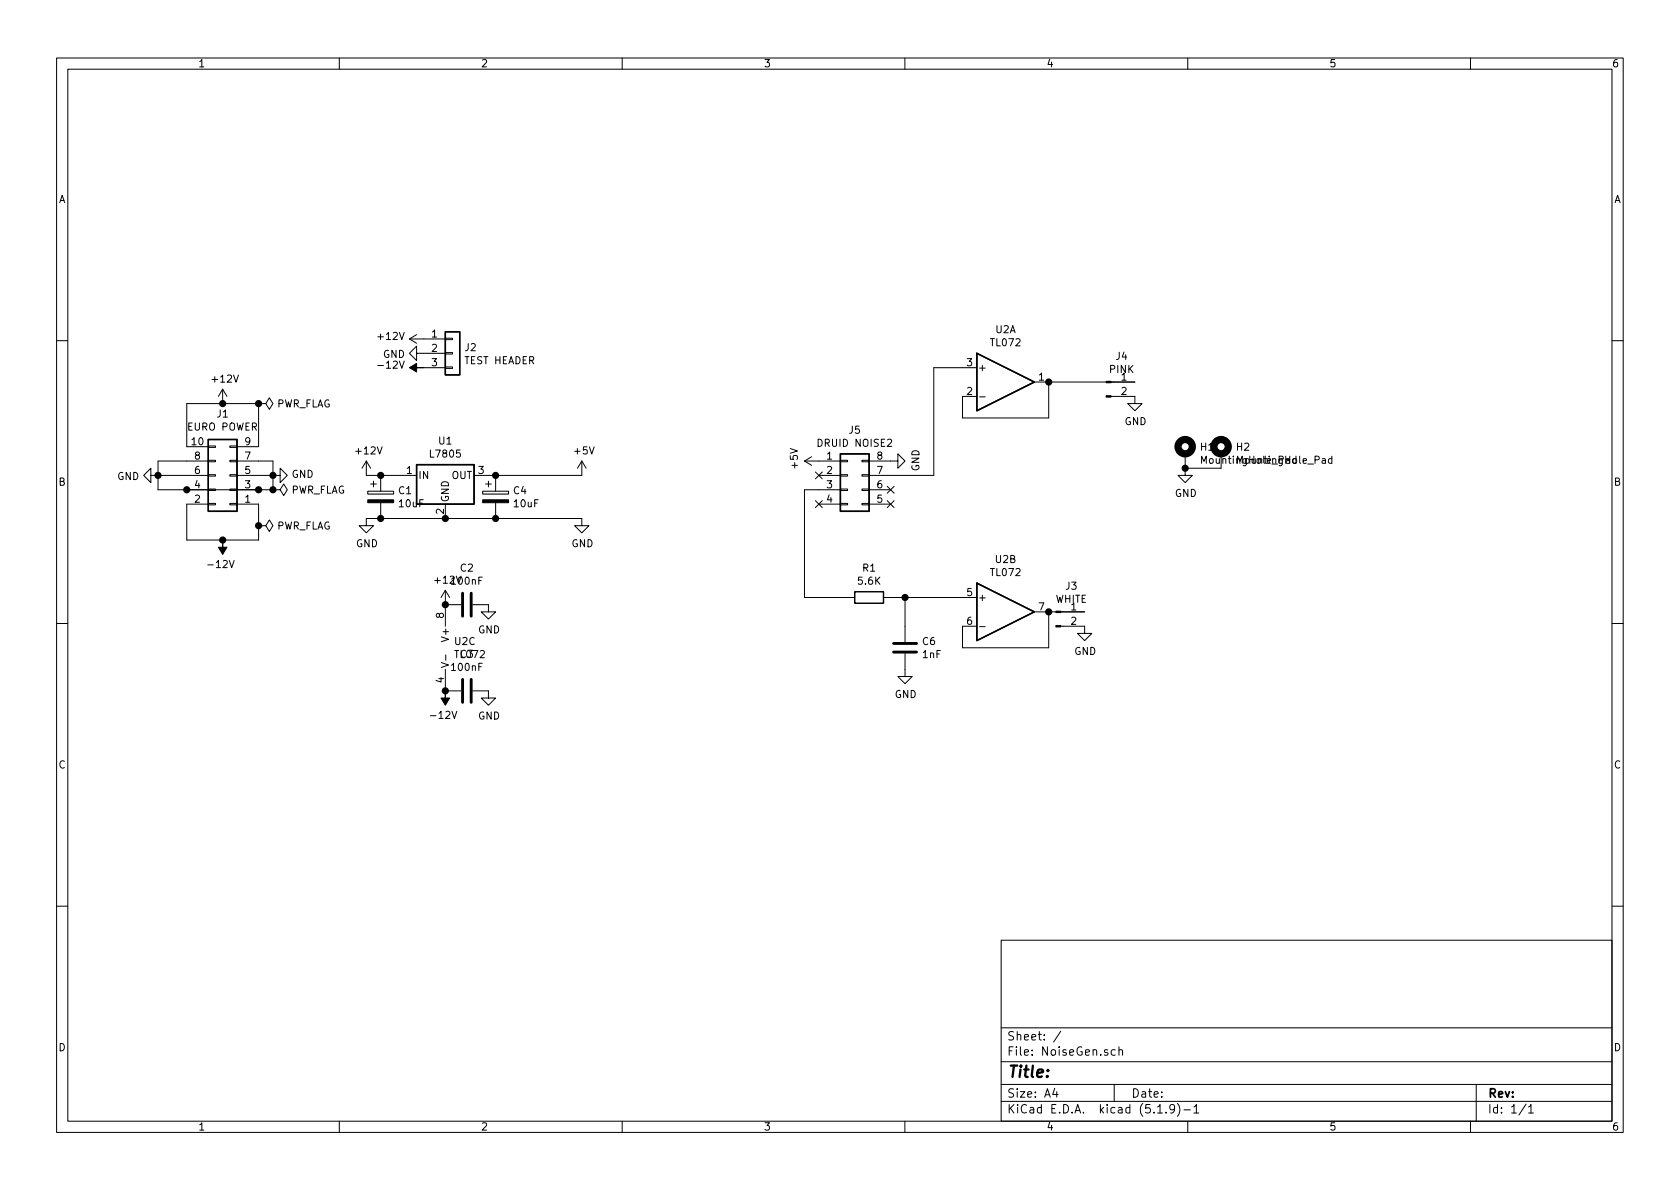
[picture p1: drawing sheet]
EESchema Schematic File Version 4
EELAYER 30 0
EELAYER END
$Descr A4 11693 8268
encoding utf-8
Sheet 1 1
Title ""
Date ""
Rev ""
Comp ""
Comment1 ""
Comment2 ""
Comment3 ""
Comment4 ""
$EndDescr
$Comp
L power:+5V #PWR016
U 1 1
P 5700 3200
F 0 "#PWR016" H 5700 3050 50  0001 C CNN
F 1 "+5V" H 5715 3373 50  0000 C CNN
F 2 "" H 5700 3200 50  0001 C CNN
F 3 "" H 5700 3200 50  0001 C CNN
	1    5700 3200
	0    -1   -1   0   
$EndComp
$Comp
L power:GND #PWR017
U 1 1
P 6200 3200
F 0 "#PWR017" H 6200 2950 50  0001 C CNN
F 1 "GND" H 6205 3027 50  0000 C CNN
F 2 "" H 6200 3200 50  0001 C CNN
F 3 "" H 6200 3200 50  0001 C CNN
	1    6200 3200
	0    -1   -1   0   
$EndComp
$Comp
L Amplifier_Operational:TL072 U2
U 1 1
P 7000 2650
F 0 "U2" H 7000 3017 50  0000 C CNN
F 1 "TL072" H 7000 2926 50  0000 C CNN
F 2 "Package_DIP:DIP-8_W7.62mm_Socket_LongPads" H 7000 2650 50  0001 C CNN
F 3 "http://www.ti.com/lit/ds/symlink/tl071.pdf" H 7000 2650 50  0001 C CNN
	1    7000 2650
	1    0    0    -1  
$EndComp
$Comp
L Amplifier_Operational:TL072 U2
U 2 1
P 7000 4250
F 0 "U2" H 7000 4617 50  0000 C CNN
F 1 "TL072" H 7000 4526 50  0000 C CNN
F 2 "Package_DIP:DIP-8_W7.62mm_Socket_LongPads" H 7000 4250 50  0001 C CNN
F 3 "http://www.ti.com/lit/ds/symlink/tl071.pdf" H 7000 4250 50  0001 C CNN
	2    7000 4250
	1    0    0    -1  
$EndComp
Wire Wire Line
	6700 2750 6700 2900
Wire Wire Line
	6700 2900 7300 2900
Wire Wire Line
	7300 2900 7300 2650
$Comp
L Device:R R1
U 1 1
P 6050 4150
F 0 "R1" V 5843 4150 50  0000 C CNN
F 1 "5.6K" V 5934 4150 50  0000 C CNN
F 2 "Resistor_THT:R_Axial_DIN0207_L6.3mm_D2.5mm_P7.62mm_Horizontal" V 5980 4150 50  0001 C CNN
F 3 "~" H 6050 4150 50  0001 C CNN
	1    6050 4150
	0    1    1    0   
$EndComp
$Comp
L Device:C C6
U 1 1
P 6300 4500
F 0 "C6" H 6415 4546 50  0000 L CNN
F 1 "1nF" H 6415 4455 50  0000 L CNN
F 2 "Capacitor_THT:C_Disc_D6.0mm_W4.4mm_P5.00mm" H 6338 4350 50  0001 C CNN
F 3 "~" H 6300 4500 50  0001 C CNN
	1    6300 4500
	1    0    0    -1  
$EndComp
$Comp
L power:GND #PWR018
U 1 1
P 6300 4650
F 0 "#PWR018" H 6300 4400 50  0001 C CNN
F 1 "GND" H 6305 4477 50  0000 C CNN
F 2 "" H 6300 4650 50  0001 C CNN
F 3 "" H 6300 4650 50  0001 C CNN
	1    6300 4650
	1    0    0    -1  
$EndComp
Wire Wire Line
	6200 4150 6300 4150
Wire Wire Line
	6300 4350 6300 4150
Connection ~ 6300 4150
Wire Wire Line
	6300 4150 6700 4150
Wire Wire Line
	6700 4350 6700 4500
Wire Wire Line
	6700 4500 7300 4500
Wire Wire Line
	7300 4500 7300 4250
$Comp
L Connector:Conn_01x02_Male J3
U 1 1
P 7350 4250
F 0 "J3" H 7458 4431 50  0000 C CNN
F 1 "WHITE" H 7458 4340 50  0000 C CNN
F 2 "Connector_PinHeader_2.54mm:PinHeader_1x02_P2.54mm_Vertical" H 7350 4250 50  0001 C CNN
F 3 "~" H 7350 4250 50  0001 C CNN
	1    7350 4250
	1    0    0    -1  
$EndComp
Wire Wire Line
	7300 4250 7550 4250
Connection ~ 7300 4250
$Comp
L power:GND #PWR019
U 1 1
P 7550 4350
F 0 "#PWR019" H 7550 4100 50  0001 C CNN
F 1 "GND" H 7555 4177 50  0000 C CNN
F 2 "" H 7550 4350 50  0001 C CNN
F 3 "" H 7550 4350 50  0001 C CNN
	1    7550 4350
	1    0    0    -1  
$EndComp
$Comp
L Connector:Conn_01x02_Male J4
U 1 1
P 7700 2650
F 0 "J4" H 7808 2831 50  0000 C CNN
F 1 "PINK" H 7808 2740 50  0000 C CNN
F 2 "Connector_PinHeader_2.54mm:PinHeader_1x02_P2.54mm_Vertical" H 7700 2650 50  0001 C CNN
F 3 "~" H 7700 2650 50  0001 C CNN
	1    7700 2650
	1    0    0    -1  
$EndComp
Wire Wire Line
	7300 2650 7900 2650
Connection ~ 7300 2650
$Comp
L power:GND #PWR020
U 1 1
P 7900 2750
F 0 "#PWR020" H 7900 2500 50  0001 C CNN
F 1 "GND" H 7905 2577 50  0000 C CNN
F 2 "" H 7900 2750 50  0001 C CNN
F 3 "" H 7900 2750 50  0001 C CNN
	1    7900 2750
	1    0    0    -1  
$EndComp
$Comp
L Regulator_Linear:L7805 U1
U 1 1
P 3100 3300
F 0 "U1" H 3100 3542 50  0000 C CNN
F 1 "L7805" H 3100 3451 50  0000 C CNN
F 2 "Package_TO_SOT_THT:TO-220-3_Vertical" H 3125 3150 50  0001 L CIN
F 3 "http://www.st.com/content/ccc/resource/technical/document/datasheet/41/4f/b3/b0/12/d4/47/88/CD00000444.pdf/files/CD00000444.pdf/jcr:content/translations/en.CD00000444.pdf" H 3100 3250 50  0001 C CNN
	1    3100 3300
	1    0    0    -1  
$EndComp
$Comp
L Connector_Generic:Conn_02x05_Odd_Even J1
U 1 1
P 1600 3300
F 0 "J1" H 1650 2875 50  0000 C CNN
F 1 "EURO POWER" H 1650 2966 50  0000 C CNN
F 2 "Connector_PinHeader_2.54mm:PinHeader_2x05_P2.54mm_Vertical" H 1600 3300 50  0001 C CNN
F 3 "~" H 1600 3300 50  0001 C CNN
	1    1600 3300
	-1   0    0    1   
$EndComp
$Comp
L power:-12V #PWR03
U 1 1
P 1550 3750
F 0 "#PWR03" H 1550 3850 50  0001 C CNN
F 1 "-12V" H 1565 3923 50  0000 C CNN
F 2 "" H 1550 3750 50  0001 C CNN
F 3 "" H 1550 3750 50  0001 C CNN
	1    1550 3750
	-1   0    0    1   
$EndComp
$Comp
L power:+12V #PWR02
U 1 1
P 1550 2800
F 0 "#PWR02" H 1550 2650 50  0001 C CNN
F 1 "+12V" H 1565 2973 50  0000 C CNN
F 2 "" H 1550 2800 50  0001 C CNN
F 3 "" H 1550 2800 50  0001 C CNN
	1    1550 2800
	1    0    0    -1  
$EndComp
$Comp
L power:GND #PWR04
U 1 1
P 1900 3300
F 0 "#PWR04" H 1900 3050 50  0001 C CNN
F 1 "GND" V 1905 3172 50  0000 R CNN
F 2 "" H 1900 3300 50  0001 C CNN
F 3 "" H 1900 3300 50  0001 C CNN
	1    1900 3300
	0    -1   -1   0   
$EndComp
Wire Wire Line
	1550 2800 1300 2800
Wire Wire Line
	1300 2800 1300 3100
Wire Wire Line
	1550 2800 1800 2800
Wire Wire Line
	1800 2800 1800 3100
Connection ~ 1550 2800
Wire Wire Line
	1300 3500 1300 3750
Wire Wire Line
	1300 3750 1550 3750
Wire Wire Line
	1550 3750 1800 3750
Wire Wire Line
	1800 3750 1800 3650
Connection ~ 1550 3750
Wire Wire Line
	1800 3200 1900 3200
Wire Wire Line
	1900 3200 1900 3300
Wire Wire Line
	1800 3300 1900 3300
Connection ~ 1900 3300
Wire Wire Line
	1800 3400 1900 3400
Wire Wire Line
	1900 3400 1900 3300
$Comp
L power:GND #PWR01
U 1 1
P 1100 3300
F 0 "#PWR01" H 1100 3050 50  0001 C CNN
F 1 "GND" V 1105 3172 50  0000 R CNN
F 2 "" H 1100 3300 50  0001 C CNN
F 3 "" H 1100 3300 50  0001 C CNN
	1    1100 3300
	0    1    1    0   
$EndComp
Wire Wire Line
	1300 3200 1100 3200
Wire Wire Line
	1100 3200 1100 3300
Wire Wire Line
	1300 3300 1100 3300
Connection ~ 1100 3300
Wire Wire Line
	1300 3400 1100 3400
Wire Wire Line
	1100 3400 1100 3300
$Comp
L power:+12V #PWR05
U 1 1
P 2550 3300
F 0 "#PWR05" H 2550 3150 50  0001 C CNN
F 1 "+12V" H 2565 3473 50  0000 C CNN
F 2 "" H 2550 3300 50  0001 C CNN
F 3 "" H 2550 3300 50  0001 C CNN
	1    2550 3300
	1    0    0    -1  
$EndComp
$Comp
L power:GND #PWR06
U 1 1
P 2550 3600
F 0 "#PWR06" H 2550 3350 50  0001 C CNN
F 1 "GND" H 2555 3427 50  0000 C CNN
F 2 "" H 2550 3600 50  0001 C CNN
F 3 "" H 2550 3600 50  0001 C CNN
	1    2550 3600
	1    0    0    -1  
$EndComp
$Comp
L power:GND #PWR015
U 1 1
P 4050 3600
F 0 "#PWR015" H 4050 3350 50  0001 C CNN
F 1 "GND" H 4055 3427 50  0000 C CNN
F 2 "" H 4050 3600 50  0001 C CNN
F 3 "" H 4050 3600 50  0001 C CNN
	1    4050 3600
	1    0    0    -1  
$EndComp
Wire Wire Line
	2550 3300 2650 3300
Wire Wire Line
	2550 3600 2650 3600
Connection ~ 3100 3600
$Comp
L power:+5V #PWR014
U 1 1
P 4050 3300
F 0 "#PWR014" H 4050 3150 50  0001 C CNN
F 1 "+5V" H 4065 3473 50  0000 C CNN
F 2 "" H 4050 3300 50  0001 C CNN
F 3 "" H 4050 3300 50  0001 C CNN
	1    4050 3300
	1    0    0    -1  
$EndComp
Wire Wire Line
	3400 3300 3450 3300
$Comp
L Device:CP C4
U 1 1
P 3450 3450
F 0 "C4" H 3568 3496 50  0000 L CNN
F 1 "10uF" H 3568 3405 50  0000 L CNN
F 2 "Capacitor_THT:CP_Radial_D6.3mm_P2.50mm" H 3488 3300 50  0001 C CNN
F 3 "~" H 3450 3450 50  0001 C CNN
	1    3450 3450
	1    0    0    -1  
$EndComp
Connection ~ 3450 3300
Connection ~ 3450 3600
Wire Wire Line
	3450 3600 3100 3600
$Comp
L Device:CP C1
U 1 1
P 2650 3450
F 0 "C1" H 2768 3496 50  0000 L CNN
F 1 "10uF" H 2768 3405 50  0000 L CNN
F 2 "Capacitor_THT:CP_Radial_D6.3mm_P2.50mm" H 2688 3300 50  0001 C CNN
F 3 "~" H 2650 3450 50  0001 C CNN
	1    2650 3450
	1    0    0    -1  
$EndComp
Connection ~ 2650 3300
Wire Wire Line
	2650 3300 2800 3300
Connection ~ 2650 3600
Wire Wire Line
	2650 3600 3100 3600
$Comp
L Connector_Generic:Conn_01x03 J2
U 1 1
P 3150 2450
F 0 "J2" H 3230 2492 50  0000 L CNN
F 1 "TEST HEADER" H 3230 2401 50  0000 L CNN
F 2 "Connector_PinHeader_2.54mm:PinHeader_1x03_P2.54mm_Vertical" H 3150 2450 50  0001 C CNN
F 3 "~" H 3150 2450 50  0001 C CNN
	1    3150 2450
	1    0    0    -1  
$EndComp
$Comp
L power:GND #PWR08
U 1 1
P 2950 2450
F 0 "#PWR08" H 2950 2200 50  0001 C CNN
F 1 "GND" V 2955 2322 50  0000 R CNN
F 2 "" H 2950 2450 50  0001 C CNN
F 3 "" H 2950 2450 50  0001 C CNN
	1    2950 2450
	0    1    1    0   
$EndComp
$Comp
L power:+12V #PWR07
U 1 1
P 2950 2350
F 0 "#PWR07" H 2950 2200 50  0001 C CNN
F 1 "+12V" V 2965 2478 50  0000 L CNN
F 2 "" H 2950 2350 50  0001 C CNN
F 3 "" H 2950 2350 50  0001 C CNN
	1    2950 2350
	0    -1   -1   0   
$EndComp
$Comp
L power:-12V #PWR09
U 1 1
P 2950 2550
F 0 "#PWR09" H 2950 2650 50  0001 C CNN
F 1 "-12V" V 2965 2678 50  0000 L CNN
F 2 "" H 2950 2550 50  0001 C CNN
F 3 "" H 2950 2550 50  0001 C CNN
	1    2950 2550
	0    -1   -1   0   
$EndComp
$Comp
L Amplifier_Operational:TL072 U2
U 3 1
P 3200 4500
F 0 "U2" H 3158 4546 50  0000 L CNN
F 1 "TL072" H 3158 4455 50  0000 L CNN
F 2 "Package_DIP:DIP-8_W7.62mm_Socket_LongPads" H 3200 4500 50  0001 C CNN
F 3 "http://www.ti.com/lit/ds/symlink/tl071.pdf" H 3200 4500 50  0001 C CNN
	3    3200 4500
	1    0    0    -1  
$EndComp
$Comp
L power:+12V #PWR010
U 1 1
P 3100 4200
F 0 "#PWR010" H 3100 4050 50  0001 C CNN
F 1 "+12V" H 3115 4373 50  0000 C CNN
F 2 "" H 3100 4200 50  0001 C CNN
F 3 "" H 3100 4200 50  0001 C CNN
	1    3100 4200
	1    0    0    -1  
$EndComp
$Comp
L Device:C C2
U 1 1
P 3250 4200
F 0 "C2" V 3502 4200 50  0000 C CNN
F 1 "100nF" V 3411 4200 50  0000 C CNN
F 2 "Capacitor_THT:C_Disc_D6.0mm_W4.4mm_P5.00mm" H 3288 4050 50  0001 C CNN
F 3 "~" H 3250 4200 50  0001 C CNN
	1    3250 4200
	0    -1   -1   0   
$EndComp
Connection ~ 3100 4200
$Comp
L Device:C C3
U 1 1
P 3250 4800
F 0 "C3" V 3502 4800 50  0000 C CNN
F 1 "100nF" V 3411 4800 50  0000 C CNN
F 2 "Capacitor_THT:C_Disc_D6.0mm_W4.4mm_P5.00mm" H 3288 4650 50  0001 C CNN
F 3 "~" H 3250 4800 50  0001 C CNN
	1    3250 4800
	0    -1   -1   0   
$EndComp
$Comp
L power:GND #PWR012
U 1 1
P 3400 4200
F 0 "#PWR012" H 3400 3950 50  0001 C CNN
F 1 "GND" H 3405 4027 50  0000 C CNN
F 2 "" H 3400 4200 50  0001 C CNN
F 3 "" H 3400 4200 50  0001 C CNN
	1    3400 4200
	1    0    0    -1  
$EndComp
$Comp
L power:GND #PWR013
U 1 1
P 3400 4800
F 0 "#PWR013" H 3400 4550 50  0001 C CNN
F 1 "GND" H 3405 4627 50  0000 C CNN
F 2 "" H 3400 4800 50  0001 C CNN
F 3 "" H 3400 4800 50  0001 C CNN
	1    3400 4800
	1    0    0    -1  
$EndComp
$Comp
L power:-12V #PWR0101
U 1 1
P 3100 4800
F 0 "#PWR0101" H 3100 4900 50  0001 C CNN
F 1 "-12V" H 3115 4973 50  0000 C CNN
F 2 "" H 3100 4800 50  0001 C CNN
F 3 "" H 3100 4800 50  0001 C CNN
	1    3100 4800
	-1   0    0    1   
$EndComp
Connection ~ 3100 4800
$Comp
L Connector_Generic:Conn_02x04_Counter_Clockwise J5
U 1 1
P 5900 3300
F 0 "J5" H 5950 3617 50  0000 C CNN
F 1 "DRUID NOISE2" H 5950 3526 50  0000 C CNN
F 2 "Package_DIP:DIP-8_W7.62mm_Socket_LongPads" H 5900 3300 50  0001 C CNN
F 3 "~" H 5900 3300 50  0001 C CNN
	1    5900 3300
	1    0    0    -1  
$EndComp
Wire Wire Line
	5900 4150 5600 4150
Wire Wire Line
	5600 4150 5600 3400
Wire Wire Line
	5600 3400 5700 3400
Wire Wire Line
	6700 2550 6500 2550
Wire Wire Line
	6500 2550 6500 3300
Wire Wire Line
	6500 3300 6200 3300
NoConn ~ 6200 3500
NoConn ~ 6200 3400
NoConn ~ 5700 3500
NoConn ~ 5700 3300
$Comp
L power:PWR_FLAG #FLG0101
U 1 1
P 1800 2800
F 0 "#FLG0101" H 1800 2875 50  0001 C CNN
F 1 "PWR_FLAG" V 1800 2928 50  0000 L CNN
F 2 "" H 1800 2800 50  0001 C CNN
F 3 "~" H 1800 2800 50  0001 C CNN
	1    1800 2800
	0    1    1    0   
$EndComp
Connection ~ 1800 2800
$Comp
L power:PWR_FLAG #FLG0102
U 1 1
P 1900 3400
F 0 "#FLG0102" H 1900 3475 50  0001 C CNN
F 1 "PWR_FLAG" V 1900 3528 50  0000 L CNN
F 2 "" H 1900 3400 50  0001 C CNN
F 3 "~" H 1900 3400 50  0001 C CNN
	1    1900 3400
	0    1    1    0   
$EndComp
Connection ~ 1900 3400
$Comp
L power:PWR_FLAG #FLG0103
U 1 1
P 1800 3650
F 0 "#FLG0103" H 1800 3725 50  0001 C CNN
F 1 "PWR_FLAG" V 1800 3778 50  0000 L CNN
F 2 "" H 1800 3650 50  0001 C CNN
F 3 "~" H 1800 3650 50  0001 C CNN
	1    1800 3650
	0    1    1    0   
$EndComp
Connection ~ 1800 3650
Wire Wire Line
	1800 3650 1800 3500
Connection ~ 1300 3400
Connection ~ 1800 3400
Wire Wire Line
	1800 3400 1300 3400
Wire Wire Line
	3450 3300 4050 3300
Wire Wire Line
	3450 3600 4050 3600
$Comp
L Mechanical:MountingHole_Pad H2
U 1 1
P 8500 3150
F 0 "H2" H 8600 3199 50  0000 L CNN
F 1 "MountingHole_Pad" H 8600 3108 50  0000 L CNN
F 2 "MountingHole:MountingHole_3.2mm_M3_Pad" H 8500 3150 50  0001 C CNN
F 3 "~" H 8500 3150 50  0001 C CNN
	1    8500 3150
	1    0    0    -1  
$EndComp
$Comp
L Mechanical:MountingHole_Pad H1
U 1 1
P 8250 3150
F 0 "H1" H 8350 3199 50  0000 L CNN
F 1 "MountingHole_Pad" H 8350 3108 50  0000 L CNN
F 2 "MountingHole:MountingHole_3.2mm_M3_Pad" H 8250 3150 50  0001 C CNN
F 3 "~" H 8250 3150 50  0001 C CNN
	1    8250 3150
	1    0    0    -1  
$EndComp
$Comp
L power:GND #PWR0102
U 1 1
P 8250 3250
F 0 "#PWR0102" H 8250 3000 50  0001 C CNN
F 1 "GND" H 8255 3077 50  0000 C CNN
F 2 "" H 8250 3250 50  0001 C CNN
F 3 "" H 8250 3250 50  0001 C CNN
	1    8250 3250
	1    0    0    -1  
$EndComp
Wire Wire Line
	8500 3250 8250 3250
Connection ~ 8250 3250
$EndSCHEMATC
